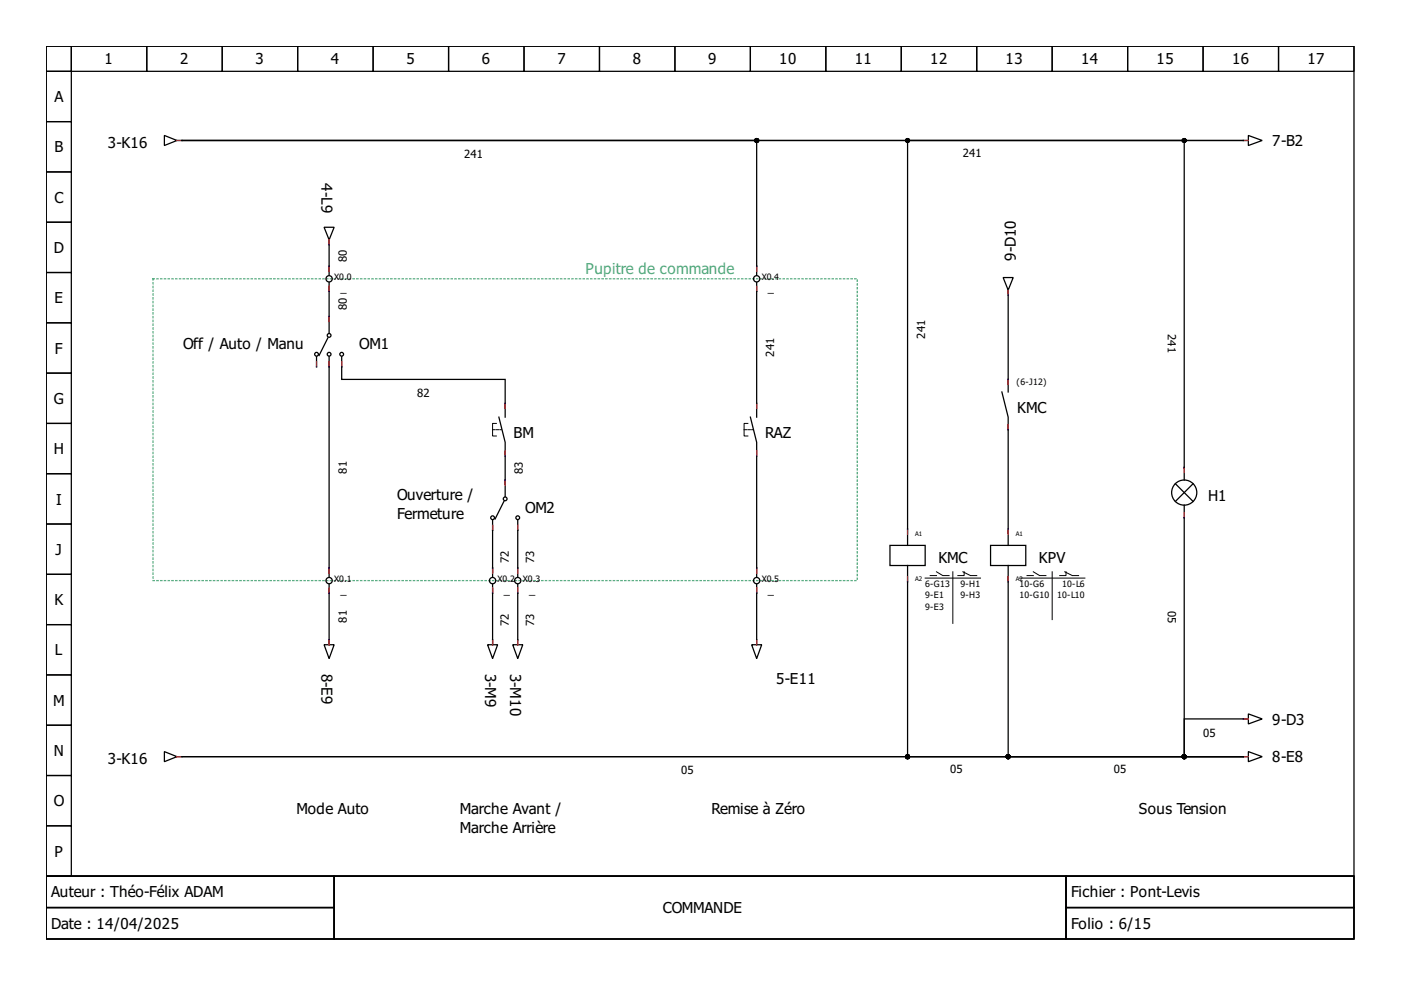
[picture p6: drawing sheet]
<svg xmlns="http://www.w3.org/2000/svg" width="297mm" height="210mm" viewBox="0 0 297 210" stroke-linecap="round" stroke-linejoin="round" font-family="sans-serif">
<g fill="none" stroke="#000" stroke-width=".27">
<path d="M9.8 9.8h277.3v176h-277.3zM9.8 9.8h5.3v5.3h-5.3zM9.8 15.1h5.3v10.7h-5.3zM15.1 9.8h16v5.3h-16zM31.1 9.8h16v5.3h-16zM47.1 9.8h16v5.3h-16zM63.1 9.8h16v5.3h-16zM79.1 9.8h16v5.3h-16zM95.1 9.8h16v5.3h-16zM111.1 9.8h16v5.3h-16zM127.1 9.8h16v5.3h-16zM143.1 9.8h16v5.3h-16z"/>
<path d="M159.1 9.8h16v5.3h-16zM175.1 9.8h16v5.3h-16zM191.1 9.8h16v5.3h-16zM207.1 9.8h16v5.3h-16zM223.1 9.8h16v5.3h-16zM239.1 9.8h16v5.3h-16zM255.1 9.8h16v5.3h-16zM271.1 9.8h16v5.3h-16zM9.8 25.8h5.3v10.7h-5.3zM9.8 36.5h5.3v10.6h-5.3zM34.9 28.7l2.6 1.1-2.6 1.1zM37.5 29.8h.8"/>
<path d="M38.6 29.8h121.8v28.5M38.6 29.8h225h-71.2v82.4M38.6 29.8h212.5v72M263.9 29.8h.8M264.7 28.7l2.9 1.1-2.9 1.1zM9.8 47.1h5.3v10.7h-5.3zM9.8 57.8h5.3v10.6h-5.3zM68.7 48.2h2.1l-1 2.6zM69.8 59.9v10.7M69.8 50.8v.8M69.8 51.9v6.4M160.4 59.9v25.6"/>
<path d="M212.7 58.8h2.1l-1 2.7zM9.8 68.4h5.3v10.7h-5.3zM9.8 79.1h5.3v10.7h-5.3zM67.1 75.6v2.2M69.5 71.6l-1.9 3.8M69.8 75.6v46.7M72.4 75.6v4.8h34.7v5.1M213.8 62.6v20.5M213.8 61.5v.8M9.8 89.8h5.3v10.6h-5.3zM105.8 88.4l1.3 5.4v2.6M107.1 96.7v8.5"/>
<path d="M107.1 85.8v2.6M159.1 88.4l1.3 5.4v2.6M160.4 85.8v2.6M160.4 96.7v25.6M212.4 83.1l1.4 5.3v23.8M9.8 100.4h5.3v10.7h-5.3zM9.8 111.1h5.3v10.7h-5.3zM104.4 110.3v12M106.8 106.3l-1.8 3.7M109.8 110.3v12M188.7 115.6h7.5v4.3h-7.5zM192.4 112.4v3.2"/>
<path d="M192.4 119.9v3.2M210 115.6h7.5v4.3h-7.5zM213.8 112.4v3.2M213.8 119.9v3.2M249.2 102.6l3.8 3.7M251.1 107.1v53.3h-212.5h225M253 102.6l-3.8 3.7M9.8 121.8h5.3v10.6h-5.3zM9.8 132.4h5.3v10.7h-5.3zM68.7 136.7h2.1l-1 2.9zM69.8 123.9v11.7M69.8 135.9v.8"/>
<path d="M103.4 136.7h2.1l-1.1 2.9zM104.4 123.9v11.7M104.4 135.9v.8M108.7 136.7h2.1l-1 2.9zM109.8 123.9v11.7M109.8 135.9v.8M159.4 136.7h2.1l-1.1 2.9zM160.4 123.9v11.7M160.4 135.9v.8M192.4 123.4v37h71.2M213.8 123.4v37h49.8M9.8 143.1h5.3v10.7h-5.3z"/>
<path d="M9.8 153.8h5.3v10.6h-5.3zM34.9 159.4l2.6 1-2.6 1.1zM263.6 152.4h-12.5v8h12.5M263.9 152.4h.8M264.7 159.4l2.9 1-2.9 1.1zM264.7 151.4l2.9 1-2.9 1.1zM9.8 164.4h5.3v10.7h-5.3zM9.8 175.1h5.3v10.7h-5.3zM37.5 160.4h.8M263.9 160.4h.8M9.8 185.8h277.3v13.3h-277.3zM9.8 185.8h61v6.6h-61z"/>
<path d="M9.8 192.4h61v6.7h-61zM70.8 185.8h155.2v13.3h-155.2zM226 185.8h61.1v6.6h-61.1zM226 192.4h61.1v6.7h-61.1z"/>
<circle cx="69.8" cy="59.1" r=".67"/>
<circle cx="160.4" cy="59.1" r=".67"/>
<circle cx="67.1" cy="75.1" r=".4"/>
<circle cx="69.8" cy="71.1" r=".4"/>
<circle cx="69.8" cy="75.1" r=".4"/>
<circle cx="72.4" cy="75.1" r=".4"/>
<circle cx="104.4" cy="109.8" r=".4"/>
<circle cx="107.1" cy="105.8" r=".4"/>
<circle cx="109.8" cy="109.8" r=".4"/>
<circle cx="251.1" cy="104.4" r="2.67"/>
<circle cx="69.8" cy="123.1" r=".67"/>
<circle cx="104.4" cy="123.1" r=".67"/>
<circle cx="109.8" cy="123.1" r=".67"/>
<circle cx="160.4" cy="123.1" r=".67"/>
</g>
<path d="M32.5 59.1h149.3v64h-149.3z" fill="none" stroke="#55aa7f" stroke-width=".27" stroke-dasharray=".3 .5"/>
<g fill="none" stroke="#f00" stroke-width=".27">
<path d="M37.5 29.8h1.1M263.6 29.8h1.1M69.8 50.8v1.1M69.8 56.4v1.1M160.4 56.4v1.1M67.1 76.7v1.1M69.8 60.7v1.1M69.8 67.1v1.1M69.8 76.7v1.1M72.4 76.7v1.1M160.4 60.7v1.1M213.8 61.5v1.1"/>
<path d="M107.1 85.5v1.1M107.1 95.6v1.1M160.4 85.5v1.1M160.4 95.6v1.1M213.8 80.4v1.1M213.8 90v1.1M251.1 99.1v1.1M104.4 111.4v1M107.1 101.8v1M109.8 111.4v1M192.4 112.2v1M213.8 112.2v1"/>
<path d="M251.1 108.7v1.1M69.8 120.4v1.1M69.8 124.7v1.1M69.8 135.6v1.1M104.4 120.4v1.1M104.4 124.7v1.1M104.4 135.6v1.1M109.8 120.4v1.1M109.8 124.7v1.1M109.8 135.6v1.1M160.4 120.4v1.1M160.4 124.7v1.1"/>
<path d="M160.4 135.6v1.1M192.4 122.3v1.1M213.8 122.3v1.1M263.6 152.4h1.1M37.5 160.4h1.1M263.6 160.4h1.1"/>
</g>
<g fill="none" stroke="#00f" stroke-width=".27">
<path d="M38.6 29.8h.1M263.6 29.8h.1M69.8 51.9h.1M69.8 56.4h.1M160.4 56.4h.1M67.1 77.8h.1M69.8 61.8h.1M69.8 67.1h.1M69.8 77.8h.1M72.4 77.8h.1M160.4 61.8h.1M213.8 62.6h.1"/>
<path d="M107.1 85.5h.1M107.1 96.7h.1M160.4 85.5h.1M160.4 96.7h.1M213.8 80.4h.1M213.8 91.1h.1M251.1 99.1h.1M104.4 112.4h.1M107.1 101.8h.1M109.8 112.4h.1M192.4 112.2h.1M213.8 112.2h.1"/>
<path d="M251.1 109.8h.1M69.8 135.6h.1M69.8 120.4h.1M69.8 125.8h.1M104.4 135.6h.1M104.4 120.4h.1M104.4 125.8h.1M109.8 135.6h.1M109.8 120.4h.1M109.8 125.8h.1M160.4 135.6h.1M160.4 120.4h.1"/>
<path d="M160.4 125.8h.1M192.4 123.4h.1M213.8 123.4h.1M263.6 152.4h.1M38.6 160.4h.1M263.6 160.4h.1"/>
</g>
<path d="M104.4 91.1h1.9M157.8 91.1h1.8" fill="none" stroke="#000" stroke-width=".21" stroke-dasharray=".5 .3"/>
<g fill="none" stroke="#000" stroke-width=".21">
<path d="M105.2 89.8h-.8v2.6h.8M158.6 89.8h-.8v2.6h.8M196.2 122.6h11.7M197.2 122h1.4M198.6 121.2l1.3 .8h1.3M202 121.2v11M204.2 121.2l1.6 .8h1.3M204.4 121.2v.8h-1.3M216.2 122.6h13.8M217.8 122h1.3M219.1 121.2l1.3 .8h1.3M223.1 121.2v10.2"/>
<path d="M225.7 121.2l1.6 .8h1.4M226 121.2v.8h-1.3"/>
</g>
<g fill="#000" stroke="#000" stroke-width=".27">
<circle cx="160.4" cy="29.8" r=".4"/>
<circle cx="192.4" cy="29.8" r=".4"/>
<circle cx="251.1" cy="29.8" r=".4"/>
<circle cx="192.4" cy="160.4" r=".4"/>
<circle cx="213.8" cy="160.4" r=".4"/>
<circle cx="251.1" cy="160.4" r=".4"/>
</g>
<g font-size="3.2">
<text x="22.2" y="13.7">1</text>
<text x="38.2" y="13.7">2</text>
<text x="54.2" y="13.7">3</text>
<text x="70.2" y="13.7">4</text>
<text x="86.2" y="13.7">5</text>
<text x="102.2" y="13.7">6</text>
<text x="118.2" y="13.7">7</text>
<text x="134.2" y="13.7">8</text>
<text x="150.2" y="13.7">9</text>
<text x="165.2" y="13.7">10</text>
<text x="181.2" y="13.7">11</text>
<text x="197.2" y="13.7">12</text>
<text x="213.2" y="13.7">13</text>
<text x="229.2" y="13.7">14</text>
<text x="245.2" y="13.7">15</text>
<text x="261.2" y="13.7">16</text>
<text x="277.2" y="13.7">17</text>
<text x="11.5" y="21.7">A</text>
<text x="11.5" y="32.3">B</text>
<text x="22.9" y="31.4">3-K16</text>
<text x="269.7" y="31">7-B2</text>
<text x="68.2" y="38.9" transform="rotate(90 68.2 38.9)">4-L9</text>
<text x="11.5" y="43">C</text>
<text x="11.4" y="53.6">D</text>
<text x="215.4" y="55.4" transform="rotate(-90 215.4 55.4)">9-D10</text>
<text x="11.5" y="64.3">E</text>
<text x="11.7" y="75">F</text>
<text x="38.9" y="74">Off / Auto / Manu</text>
<text x="76.2" y="74">OM1</text>
<text x="11.4" y="85.6">G</text>
<text x="215.7" y="87.5">KMC</text>
<text x="108.9" y="92.8">BM</text>
<text x="162.2" y="92.8">RAZ</text>
<text x="11.4" y="96.3">H</text>
<text x="11.9" y="107">I</text>
<text x="84.2" y="106">Ouverture /</text>
<text x="256.1" y="106.2">H1</text>
<text x="84.2" y="110">Fermeture</text>
<text x="111.4" y="108.8">OM2</text>
<text x="11.8" y="117.6">J</text>
<text x="199" y="119.4">KMC</text>
<text x="220.3" y="119.4">KPV</text>
<text x="11.5" y="128.3">K</text>
<text x="11.7" y="139">L</text>
<text x="68.2" y="142.8" transform="rotate(90 68.2 142.8)">8-E9</text>
<text x="102.8" y="142.8" transform="rotate(90 102.8 142.8)">3-M9</text>
<text x="108.2" y="142.8" transform="rotate(90 108.2 142.8)">3-M10</text>
<text x="11.3" y="149.6">M</text>
<text x="164.6" y="145">5-E11</text>
<text x="269.7" y="153.6">9-D3</text>
<text x="11.4" y="160.3">N</text>
<text x="269.7" y="161.6">8-E8</text>
<text x="22.9" y="162">3-K16</text>
<text x="11.4" y="171">O</text>
<text x="62.8" y="172.7">Mode Auto</text>
<text x="97.5" y="172.7">Marche Avant /</text>
<text x="150.8" y="172.7">Remise à Zéro</text>
<text x="241.5" y="172.7">Sous Tension</text>
<text x="97.5" y="176.7">Marche Arrière</text>
<text x="11.5" y="181.6">P</text>
<text x="10.9" y="190.3">Auteur : Théo-Félix ADAM</text>
<text x="227.1" y="190.3">Fichier : Pont-Levis</text>
<text x="10.9" y="197">Date : 14/04/2025</text>
<text x="140.6" y="193.6">COMMANDE</text>
<text x="227.1" y="197">Folio : 6/15</text>
</g>
<text font-size="3.2" fill="#55aa7f" x="124.2" y="58">Pupitre de commande</text>
<g font-size="2.4">
<text x="98.4" y="33.5">241</text>
<text x="204.2" y="33.3">241</text>
<text x="73.5" y="55.5" transform="rotate(-90 73.5 55.5)">80</text>
<text x="72.2" y="61.9">_</text>
<text x="73.5" y="65.8" transform="rotate(-90 73.5 65.8)">80</text>
<text x="162.8" y="61.9">_</text>
<text x="196.2" y="71.8" transform="rotate(-90 196.2 71.8)">241</text>
<text x="247.6" y="70.8" transform="rotate(90 247.6 70.8)">241</text>
<text x="164.2" y="75.6" transform="rotate(-90 164.2 75.6)">241</text>
<text x="88.4" y="84.2">82</text>
<text x="73.5" y="100.4" transform="rotate(-90 73.5 100.4)">81</text>
<text x="110.8" y="100.6" transform="rotate(-90 110.8 100.6)">83</text>
<text x="107.9" y="119.4" transform="rotate(-90 107.9 119.4)">72</text>
<text x="113.2" y="119.4" transform="rotate(-90 113.2 119.4)">73</text>
<text x="72.2" y="125.9">_</text>
<text x="106.8" y="125.9">_</text>
<text x="112.2" y="125.9">_</text>
<text x="162.8" y="125.9">_</text>
<text x="247.6" y="129.5" transform="rotate(90 247.6 129.5)">05</text>
<text x="73.5" y="132" transform="rotate(-90 73.5 132)">81</text>
<text x="107.9" y="132.7" transform="rotate(-90 107.9 132.7)">72</text>
<text x="113.2" y="132.7" transform="rotate(-90 113.2 132.7)">73</text>
<text x="255.1" y="156.2">05</text>
<text x="144.4" y="164.2">05</text>
<text x="201.5" y="163.9">05</text>
<text x="236.1" y="163.9">05</text>
</g>
<g font-size="1.9">
<text x="70.8" y="59.4">X0.0</text>
<text x="161.5" y="59.4">X0.4</text>
<text x="215.6" y="81.6">(6-J12)</text>
<text x="70.8" y="123.4">X0.1</text>
<text x="105.5" y="123.4">X0.2</text>
<text x="110.8" y="123.4">X0.3</text>
<text x="161.5" y="123.4">X0.5</text>
<text x="196.2" y="124.4">6-G13</text>
<text x="203.6" y="124.4">9-H1</text>
<text x="216.2" y="124.4">10-G6</text>
<text x="225.2" y="124.4">10-L6</text>
<text x="196.2" y="126.8">9-E1</text>
<text x="196.2" y="129.2">9-E3</text>
<text x="203.6" y="126.8">9-H3</text>
<text x="216.2" y="126.8">10-G10</text>
<text x="224.1" y="126.8">10-L10</text>
</g>
<g font-size="1.3">
<text x="194" y="113.6">A1</text>
<text x="215.4" y="113.6">A1</text>
<text x="194" y="123.2">A2</text>
<text x="215.4" y="123.2">A2</text>
</g>
</svg>
